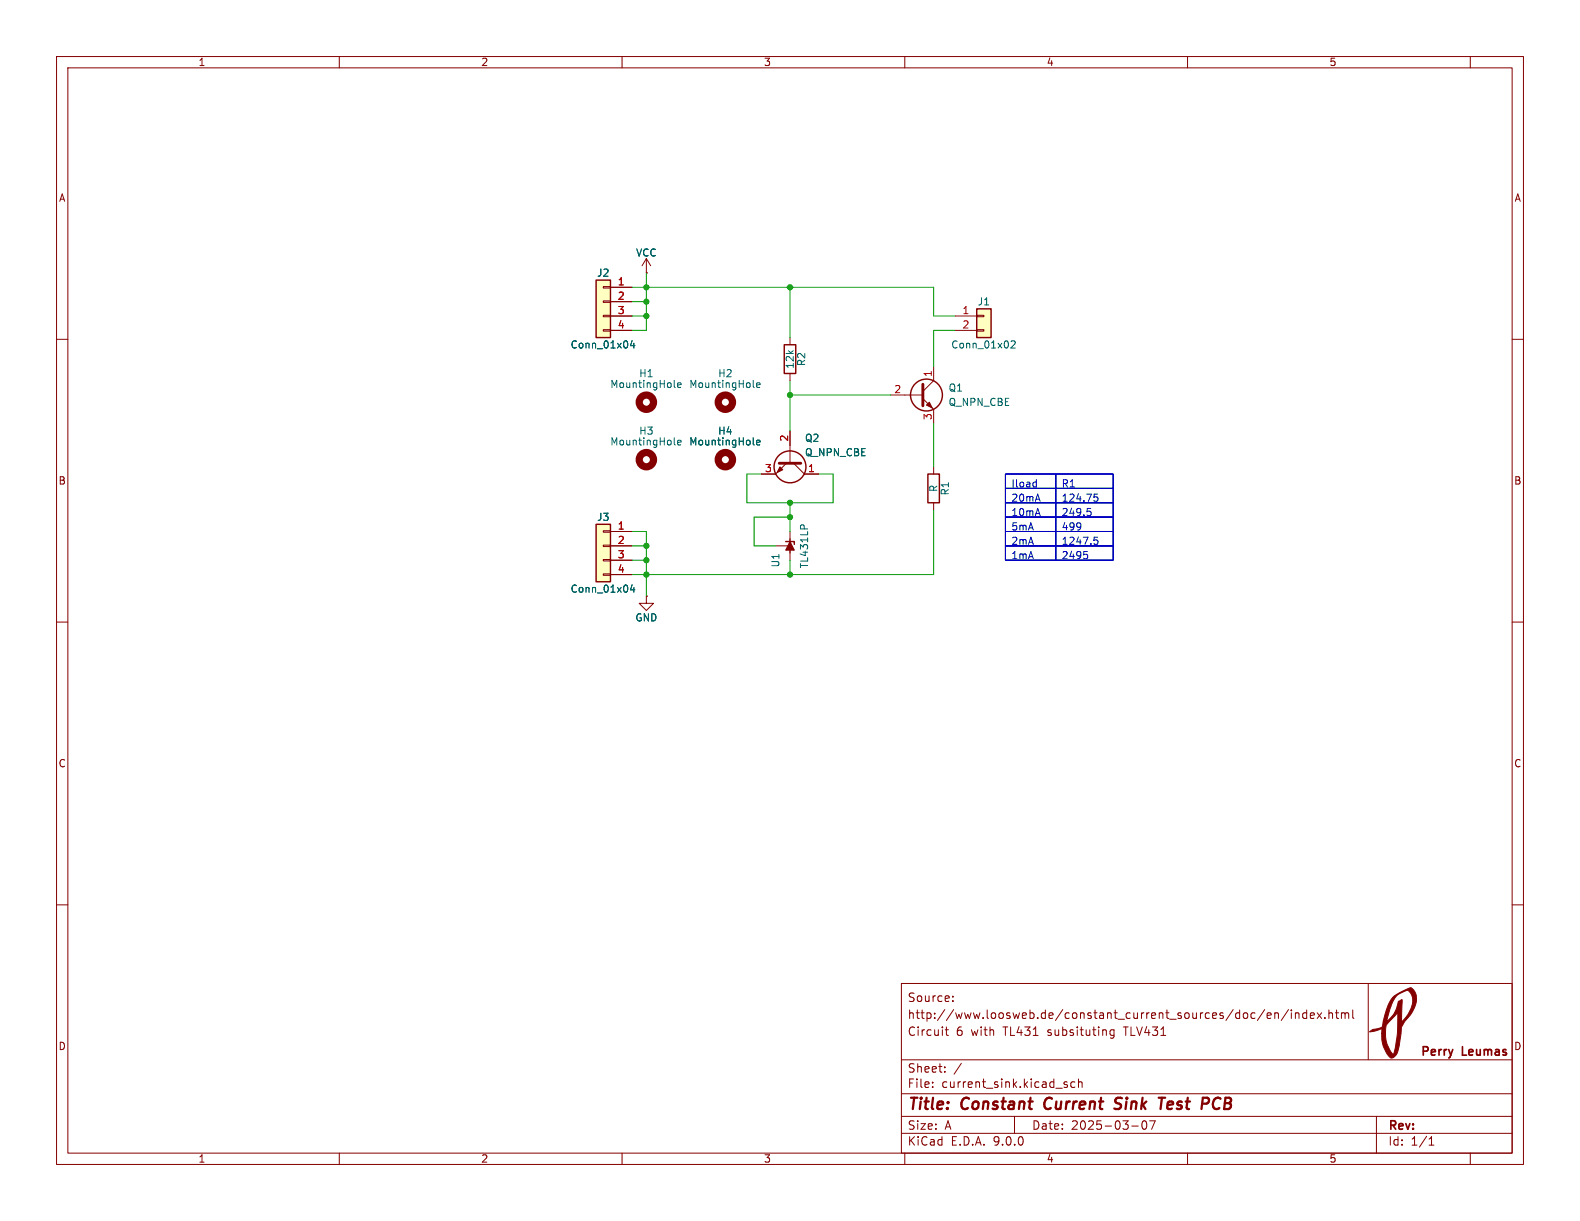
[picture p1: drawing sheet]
<svg xmlns="http://www.w3.org/2000/svg" width="279mm" height="216mm" viewBox="0 0 279 216" stroke-linecap="round" stroke-linejoin="round" font-family="sans-serif">
<g fill="none" stroke="#840000" stroke-width=".18">
<path d="M10 10h259.4v195.9h-259.4zM12 12h255.4v191.9h-255.4zM60 10v2M110 10v2M160 10v2M210 10v2M260 10v2M10 60h2M267.4 60h2M10 110h2M267.4 110h2M10 160h2"/>
<path d="M159.4 173.9h108v30h-108zM168.5 176.9v.2M168.5 176.2v.1M223.6 178.5l-1.2 1.9M224.1 179.6l.7-.2-.1-.2-.4-.1-.2 .2v.7h.6M225.4 179.2l.2-.1 .4 .1 .1 .9M225.4 179.1v1M227.9 178.5l-1.3 1.9M228.4 178.6v.1M228.4 179.1v1M229.1 179.2l.2-.1 .3 .1 .1 .9M229.1 179.1v1"/>
<path d="M231.1 179.2l-.5-.1-.2 .3v.4l.1 .2h.6M231.1 178.6v1.5M231.7 179.6l.7-.2v-.2l-.5-.1-.2 .2 .1 .7h.6M232.9 179.1l.8 1M233.7 179.1l-.8 1M234.3 179.9v.2M235 179.2l.2-.1 .4 .1v.9M235 178.6v1.5M236.1 179.1h.6M236.4 178.6v1.3l.3 .2M237.2 179.2l.4-.1 .3 .2M237.2 179.1v1"/>
<path d="M237.9 179.3l.2-.2 .3 .1 .1 .9M237.9 179.3v.8M239.2 178.6v1.3l.2 .2M242 173.9v13.5M267.4 160h2M159.4 197.4h108M159.4 193.4h108M159.4 187.4h108M164.9 192.1v.2M164.9 191.4v.1M167.1 189.4v.2M167.1 188.7v.1"/>
<path d="M167.1 182.1h.6M167.4 181.6v1.3l.3 .2M170 188l-1.3 1.9M179.4 197.4v3M188.2 191.4h.5M188.2 191.7l.5 .2 .1 .1-.1 .2-.4 .1M190.1 191.4l-.5-.1-.2 .3v.4l.1 .2h.6M190.7 191.4l.2-.1 .4 .1 .1 .9M190.7 190.8v1.5M197 182.2l-.4-.1-.3 .3v.4l.1 .2h.6M197 182.1v1.2l-.3 .3-.3-.1M200.1 199.1h1.2"/>
<path d="M202.1 198.3l.2-.1a.81 .81 0 0 1 .6 .6 .81 .81 0 0 1-.3 .8l-.2 .1a.81 .81 0 0 1-.3-1.4zM203.3 198.2h1l-.7 1.5M243.4 197.4v6.5M60 203.9v2M110 203.9v2M159.4 200.4h108M160 203.9v2M210 203.9v2M252.7 202.5h.9M252.7 201.4l.4-.4v1.5M260 203.9v2"/>
</g>
<path d="M185 194.4a1.27 1.27 0 0 0-.1 1.6M198.1 195.9a.85 .85 0 0 1-1.1 .1M198.1 194.1l-.6 .1a.46 .46 0 0 0-.3 .5 .46 .46 0 0 0 .3 .4l.6 .1M204.9 194.1h1.1M207.2 194.8l-.6 .1-.2 .9 .3 .3h.3M207.4 195.2l-1 .2M215 194.2a1.11 1.11 0 0 0 0 1.9" fill="none" stroke="#840000" stroke-width=".4"/>
<path d="M246.4 176.3l1.1-.8 2-.8a2.58 2.58 0 0 1 .6 3.5l-.7 1.2-.8 1a2.85 2.85 0 0 0-.9 2.5l-.3 2.1a2.54 2.54 0 0 1-1.3 2.1l-.2-.1-.6-.6-.7-1.3-.2-1.2-.1-1.2h.7l.1 1.2 .2 .8 .6 1.1 .5 .7 .3-1.2 .4-2.5 .1-3.8-1.4 1.5a2.09 2.09 0 0 0-.8 2.2h-.7l.1-.8-1.2 .4-1 .2a3.3 3.3 0 0 1 1.8-.7 1.04 1.04 0 0 0 .6-1.2h.7l.2-.2a5.6 5.6 0 0 0 1.8-3.3l.6-.3v3.9l1-1.2a3.6 3.6 0 0 0 .6-3.8 .68 .68 0 0 0-.9-.5l-1.3 .6-.7 .7-.8 1.9-.5 2.2h-.7l.9-2.9z" fill="#840000" stroke="#840000" stroke-width=".18"/>
<path d="M105.4 49.5h2.5v10.2h-2.5z" fill="#ffffc2"/>
<path d="M105.4 49.5h2.5v10.2h-2.5z" fill="none" stroke="#840000" stroke-width=".25"/>
<path d="M106.7 50.7h1.2v.2h-1.2zM106.7 53.2h1.2v.3h-1.2zM106.7 55.8h1.2v.2h-1.2zM106.7 58.3h1.2v.2h-1.2zM107.9 50.8h3.9M107.9 53.3h3.9M107.9 55.9h3.9M107.9 58.4h3.9M114.3 105.4v1.3h1.3l-1.3 1.3-1.3-1.3h1.3M114.3 105.4h.1" fill="none" stroke="#840000" stroke-width=".18"/>
<path d="M111.8 60.2l-.3 .9h.8M112.1 60.7v.8" fill="none" stroke="#006464" stroke-width=".18"/>
<path d="M172.7 54.6h2.6v5.1h-2.6z" fill="#ffffc2"/>
<g fill="none" stroke="#840000" stroke-width=".25">
<path d="M172.7 54.6h2.6v5.1h-2.6zM138.7 61h2v5h-2zM164.1 83.8h2v5.1h-2z"/>
<circle cx="163.8" cy="69.8" r="2.82"/>
</g>
<path d="M139.7 59.7v1.3M168.9 55.9h3.8M168.9 58.4h3.8M172.7 55.8h1.3v.2h-1.3zM172.7 58.3h1.3v.2h-1.3zM139.7 66v1.3M157.5 69.9h5.7M163.2 70.5l1.9 1.9v2.5M165.1 64.8v2.5l-1.9 1.9M165.1 82.6v1.2M165.1 88.9v1.3" fill="none" stroke="#840000" stroke-width=".18"/>
<path d="M119.2 78.5l.2 .2M119.2 68.3l.2 .2M119.8 78.3l.6-.2v-.2l-.4-.1-.2 .2 .1 .6h.5M119.8 68.1l.6-.1v-.3h-.4l-.2 .2 .1 .6h.5M133.2 68.3l.2 .2M133.2 78.5l.2 .2M133.8 78.3l.6-.2-.1-.2-.3-.1-.2 .2 .1 .6h.4M133.8 68.1l.6-.1-.1-.3h-.3l-.2 .2 .1 .6h.4M178.8 60.4l.5-.1 .2 .3-.8 .9h.8" fill="none" stroke="#006464" stroke-width=".18"/>
<path d="M163.2 67.9v3.9" fill="none" stroke="#840000" stroke-width=".51"/>
<path d="M164.3 71.1l.5 1-1-.5z" fill="#840000" stroke="#840000" stroke-width=".18"/>
<g fill="none" stroke="#840000" stroke-width="1.3">
<circle cx="114.3" cy="71.1" r="1.27"/>
<circle cx="128.3" cy="71.1" r="1.27"/>
<circle cx="114.3" cy="81.3" r="1.27"/>
<circle cx="128.3" cy="81.3" r="1.27"/>
</g>
<path d="M105.4 92.7h2.5v10.2h-2.5z" fill="#ffffc2"/>
<g fill="none" stroke="#840000" stroke-width=".25">
<path d="M105.4 92.7h2.5v10.2h-2.5zM138.9 95.8h1.6v.5"/>
<circle cx="139.7" cy="82.5" r="2.82"/>
</g>
<g fill="none" stroke="#840000" stroke-width=".18">
<path d="M107.9 50.8h3.9M107.9 53.3h3.9M107.9 55.9h3.9M107.9 58.4h3.9M114.3 48.3h.1M114.3 45.7l-.8 1.3M114.3 45.7l.8 1.3M114.3 45.7v2.6M139.7 76.2v5.7M106.7 93.9h1.2v.2h-1.2zM106.7 96.4h1.2v.2h-1.2zM106.7 98.9h1.2v.3h-1.2z"/>
<path d="M107.9 94h3.9M107.9 96.5h3.9M107.9 99.1h3.9M137.2 96.5h2.5M139.1 81.9l-1.9 1.9h-2.6M139.7 95.3v2.5M139.7 94v5.1M140.3 81.9l1.9 1.9h2.6M106.7 101.5h1.2v.2h-1.2zM107.9 101.6h3.9M114.3 105.4h.1"/>
</g>
<path d="M111.8 60.2l-.3 .9h.8M112.1 60.7v.8M133.2 78.5l.2 .2M133.8 78.3l.6-.2-.1-.2-.3-.1-.2 .2 .1 .6h.4M141.6 92.9l.2-.1 .4 .1M111.8 103.4l-.3 .9h.8M112.1 103.9v.8" fill="none" stroke="#006464" stroke-width=".18"/>
<g fill="#840000" stroke="#840000" stroke-width=".18">
<path d="M139.7 95.8l.8 1.5h-1.6z"/>
<path d="M137.9 82.6l.5 .5-1 .5z"/>
</g>
<path d="M137.8 81.9h3.8" fill="none" stroke="#840000" stroke-width=".51"/>
<g fill="none" stroke="#0000c2" stroke-width=".18">
<path d="M177.8 83.8h8.9v2.6h-8.9zM177.8 86.4h8.9v2.5h-8.9zM177.8 88.9h8.9v2.5h-8.9zM177.8 91.4h8.9v2.6h-8.9zM177.8 94h8.9v2.5h-8.9zM177.8 96.5h8.9v2.6h-8.9zM177.8 83.8h8.9v15.3h-8.9zM177.8 86.4h19M177.8 88.9h19M177.8 91.4h19M177.8 94h19M177.8 96.5h19"/>
<path d="M182.9 85.2l.4 .1M183.3 84.8v1.3M183.3 86l-.4 .1M186.7 83.8h10.1v2.6h-10.1zM186.7 86.4h10.1v2.5h-10.1zM186.7 88.9h10.1v2.5h-10.1zM186.7 91.4h10.1v2.6h-10.1zM186.7 94h10.1v2.5h-10.1zM186.7 96.5h10.1v2.6h-10.1zM186.7 83.8h10.1v15.3h-10.1zM191.7 97.5h.6M192.1 98l.2 .3v.3l-.2 .2"/>
<path d="M192.3 89.9h.6M192.4 90.4h.3l.2 .2v.5l-.5 .1M193.5 87.4h.6M193.5 87.9l.4-.1 .3 .3-.2 .5h-.5M193.5 95.5h.4l.3 .2-.2 .5h-.5M193.5 95h.6"/>
</g>
<g fill="none" stroke="#009600" stroke-width=".18">
<path d="M111.8 50.8h53.3v5.1h3.8M111.8 53.3h2.5M111.8 55.9h2.5M114.3 48.3v10.1h-2.5M139.7 50.8v8.9M168.9 58.4h-3.8v6.4M139.7 67.3v8.9M139.7 69.9h17.8M165.1 74.9v7.7M111.8 99.1h2.5M111.8 96.5h2.5M111.8 94h2.5v11.4"/>
<path d="M134.6 83.8h-2.5v5.1h15.2v-5.1h-2.5M139.7 91.4h-6.4v5.1h3.9M139.7 88.9v5.1M139.7 99.1v2.5M165.1 90.2v11.4h-53.3"/>
</g>
<g fill="#009600" stroke="#009600" stroke-width=".18">
<circle cx="139.7" cy="91.4" r=".46"/>
<circle cx="139.7" cy="101.6" r=".46"/>
<circle cx="139.7" cy="88.9" r=".46"/>
<circle cx="139.7" cy="50.8" r=".46"/>
<circle cx="139.7" cy="69.9" r=".46"/>
<circle cx="114.3" cy="96.5" r=".46"/>
<circle cx="114.3" cy="99.1" r=".46"/>
<circle cx="114.3" cy="50.8" r=".46"/>
<circle cx="114.3" cy="53.3" r=".46"/>
<circle cx="114.3" cy="101.6" r=".46"/>
<circle cx="114.3" cy="55.9" r=".46"/>
</g>
<g font-size="2.8" fill="#840000">
<text x="160.4" y="196.8">Title:</text>
<text x="170.1" y="196.8">Constant</text>
<text x="185.5" y="196.8">Current</text>
<text x="198.8" y="196.8">Sink</text>
<text x="207.4" y="196.8">Test</text>
<text x="215.7" y="196.8">PCB</text>
</g>
<g font-size="2.1" fill="#840000">
<text x="160.4" y="177.4">Source:</text>
<text x="160.4" y="180.4">http://www.loosweb.de/constant_current_sources/doc/en/index.html</text>
<text x="160.4" y="183.4">Circuit</text>
<text x="169.1" y="183.4">6</text>
<text x="171.8" y="183.4">with</text>
<text x="177.6" y="183.4">TL431</text>
<text x="185.5" y="183.4">subsituting</text>
<text x="199.2" y="183.4">TLV431</text>
<text x="160.4" y="189.9">Sheet:</text>
<text x="251.1" y="187.1">Perry</text>
<text x="258.7" y="187.1">Leumas</text>
<text x="160.4" y="192.6">File:</text>
<text x="166.5" y="192.6">current_sink.kicad_sch</text>
<text x="160.4" y="202.8">KiCad</text>
<text x="160.4" y="200">Size:</text>
<text x="167.1" y="200">A</text>
<text x="168.1" y="202.8">E.D.A.</text>
<text x="175.7" y="202.8">9.0.0</text>
<text x="182.4" y="200">Date:</text>
<text x="189.4" y="200">2025-03-07</text>
<text x="245.4" y="200.2">Rev:</text>
<text x="245.4" y="202.8">Id:</text>
<text x="249.5" y="202.8">1/1</text>
</g>
<g font-size="1.8" fill="#840000">
<text x="35" y="11.9">1</text>
<text x="85" y="11.9">2</text>
<text x="135" y="11.9">3</text>
<text x="185" y="11.9">4</text>
<text x="235" y="11.9">5</text>
<text x="10.3" y="35.9">A</text>
<text x="267.7" y="35.9">A</text>
<text x="10.3" y="85.9">B</text>
<text x="267.7" y="85.9">B</text>
<text x="10.3" y="135.9">C</text>
<text x="267.7" y="135.9">C</text>
<text x="10.3" y="185.9">D</text>
<text x="267.7" y="185.9">D</text>
<text x="35" y="205.8">1</text>
<text x="85" y="205.8">2</text>
<text x="135" y="205.8">3</text>
<text x="185" y="205.8">4</text>
<text x="235" y="205.8">5</text>
</g>
<g font-size="1.8" fill="#006464">
<text x="112.4" y="45.6">VCC</text>
<text x="105.5" y="49.1">J2</text>
<text x="172.8" y="54.2">J1</text>
<text x="100.8" y="61.8">Conn_01x04</text>
<text x="140.6" y="65.3" transform="rotate(-90 140.6 65.3)">12k</text>
<text x="142.6" y="64.8" transform="rotate(-90 142.6 64.8)">R2</text>
<text x="168.1" y="61.8">Conn_01x02</text>
<text x="107.8" y="68.8">MountingHole</text>
<text x="112.9" y="66.9">H1</text>
<text x="121.8" y="68.8">MountingHole</text>
<text x="126.9" y="66.9">H2</text>
<text x="167.6" y="72">Q_NPN_CBE</text>
<text x="167.6" y="69.4">Q1</text>
<text x="112.9" y="77.1">H3</text>
<text x="126.9" y="77.1">H4</text>
<text x="107.8" y="79">MountingHole</text>
<text x="121.8" y="79">MountingHole</text>
<text x="142.2" y="80.9">Q_NPN_CBE</text>
<text x="142.2" y="78.3">Q2</text>
<text x="166" y="87.1" transform="rotate(-90 166 87.1)">R</text>
<text x="168" y="87.7" transform="rotate(-90 168 87.7)">R1</text>
<text x="105.5" y="92.3">J3</text>
<text x="138" y="100.4" transform="rotate(-90 138 100.4)">U1</text>
<text x="143.1" y="100.6" transform="rotate(-90 143.1 100.6)">TL431LP</text>
<text x="100.8" y="105">Conn_01x04</text>
<text x="112.3" y="110.1">GND</text>
</g>
<g font-size="1.8" fill="#a90000">
<text x="109.1" y="50.5">1</text>
<text x="109.1" y="53.1">2</text>
<text x="109.1" y="55.6">3</text>
<text x="109.1" y="58.2">4</text>
<text x="170.1" y="55.6">1</text>
<text x="170.1" y="58.2">2</text>
<text x="158" y="69.6">2</text>
<text x="164.8" y="66.7" transform="rotate(-90 164.8 66.7)">1</text>
<text x="164.8" y="74.4" transform="rotate(-90 164.8 74.4)">3</text>
<text x="135.2" y="83.6">3</text>
<text x="139.4" y="78.2" transform="rotate(-90 139.4 78.2)">2</text>
<text x="142.8" y="83.6">1</text>
<text x="109.1" y="93.7">1</text>
<text x="109.1" y="96.3">2</text>
<text x="109.1" y="98.8">3</text>
<text x="109.1" y="101.3">4</text>
</g>
<g font-size="1.8" fill="#0000c2">
<text x="178.8" y="86.5">Iload</text>
<text x="178.8" y="89">20mA</text>
<text x="187.6" y="86.5">R1</text>
<text x="187.6" y="89">124.75</text>
<text x="178.8" y="91.6">10mA</text>
<text x="178.8" y="94.1">5mA</text>
<text x="187.6" y="91.6">249.5</text>
<text x="187.6" y="94.1">499</text>
<text x="178.8" y="96.7">2mA</text>
<text x="178.8" y="99.2">1mA</text>
<text x="187.6" y="96.7">1247.5</text>
<text x="187.6" y="99.2">2495</text>
</g>
</svg>
